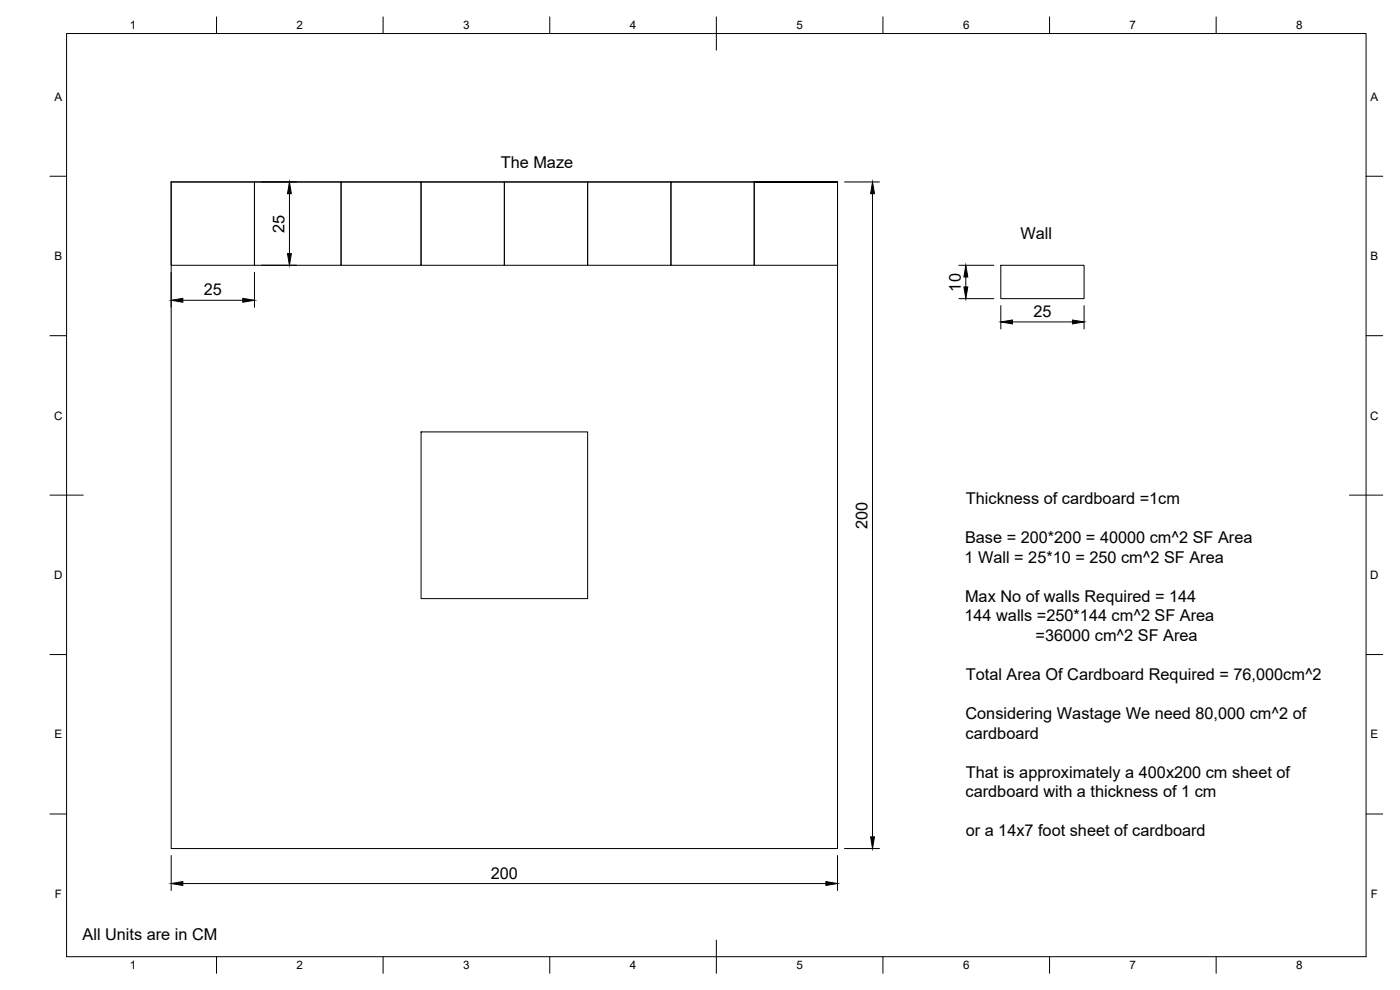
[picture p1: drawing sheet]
<svg xmlns="http://www.w3.org/2000/svg" width="420mm" height="297mm" viewBox="0 0 420 297" stroke-linecap="round" stroke-linejoin="round" font-family="sans-serif">
<!-- layer: Border -->
<g fill="none" stroke="#000" stroke-width=".3">
<path d="M20 10.1h390v276.9h-390zM65 5.1v5M115 5.1v5M165 5.1v5M215 5.1v10M265 5.1v5M315 5.1v5M365 5.1v5M15 52.9h5M410 52.9h5M15 100.7h5M410 100.7h5"/>
<path d="M15 148.6h10M405 148.6h10M15 196.4h5M410 196.4h5M15 244.2h5M410 244.2h5M65 287v5M115 287v5M165 287v5M215 282.1v9.9M265 287v5M315 287v5"/>
<path d="M365 287v5"/>
</g>
<!-- layer: Sketch2 -->
<path d="M51.4 54.6h200v200h-200zM51.4 54.6h25v25h-25zM76.4 54.6h26v25h-26zM102.4 54.6h24v25h-24zM126.4 54.6h25v25h-25zM151.4 54.6h25v25h-25zM176.4 54.6h25v25h-25zM201.4 54.6h25v25h-25zM226.4 54.6h25zM226.4 54.6h25v25h-25zM300.4 79.6h25v10h-25zM126.4 129.6h50v50h-50z" fill="none" stroke="#000" stroke-width=".3"/>
<!-- layer: Dimensions -->
<g fill="none" stroke="#000" stroke-width=".3">
<path d="M78.5 54.6h10.5M86.9 58.1v18M253.4 54.6h10.5M261.9 58.1v193M78.5 79.6h10.5M287.8 79.6h10.5M51.4 81.7v10.5M54.9 90.1h18M76.4 81.7v10.5M287.8 89.6h10.5M289.9 83.1v3M300.4 91.7v7"/>
<path d="M303.8 96.6h18.1M325.4 91.7v7M51.4 256.7v10.5M251.4 256.7v10.5M253.4 254.6h10.5M54.9 265.1h193"/>
</g>
<path d="M86.9 54.6l.5 3.5h-1.1zM261.9 54.6l.5 3.5h-1.1zM86.3 76.1h1.1l-.5 3.5zM51.4 90.1l3.5-.6v1.2zM72.9 89.5l3.5 .6-3.5 .6zM289.3 86.1h1.1l-.5 3.5zM289.9 79.6l.5 3.5h-1.1zM300.4 96.6l3.4-.6v1.2zM321.9 96l3.5 .6-3.5 .6zM261.3 251.1h1.1l-.5 3.5zM51.4 265.1l3.5-.6v1.2zM247.9 264.5l3.5 .6-3.5 .6z" fill="#000" stroke="#000" stroke-width=".3"/>
<g font-size="4.9">
<text x="150.3" y="50.5">The Maze</text>
<text x="85.4" y="69.8" transform="rotate(-90 85.4 69.8)">25</text>
<text x="306.3" y="71.6">Wall</text>
<text x="61.2" y="88.6">25</text>
<text x="288.4" y="87.5" transform="rotate(-90 288.4 87.5)">10</text>
<text x="310.2" y="95.2">25</text>
<text x="289.9" y="151.2">Thickness of cardboard =1cm</text>
<text x="260.4" y="158.6" transform="rotate(-90 260.4 158.6)">200</text>
<text x="289.6" y="162.9">Base = 200*200 = 40000 cm^2 SF Area</text>
<text x="289.5" y="168.8">1 Wall = 25*10 = 250 cm^2 SF Area</text>
<text x="289.6" y="180.5">Max No of walls Required = 144</text>
<text x="289.5" y="186.4">144 walls =250*144 cm^2 SF Area</text>
<text x="310.8" y="192.3">=36000 cm^2 SF Area</text>
<text x="289.9" y="204">Total Area Of Cardboard Required = 76,000cm^2</text>
<text x="289.8" y="215.8">Considering Wastage We need 80,000 cm^2 of</text>
<text x="289.8" y="221.6">cardboard</text>
<text x="289.9" y="233.3">That is approximately a 400x200 cm sheet of</text>
<text x="289.8" y="239.2">cardboard with a thickness of 1 cm</text>
<text x="289.8" y="250.9">or a 14x7 foot sheet of cardboard</text>
<text x="147.3" y="263.6">200</text>
<text x="24.8" y="282">All Units are in CM</text>
</g>
<g font-size="3.5">
<text x="39" y="8.8">1</text>
<text x="89" y="8.8">2</text>
<text x="139" y="8.8">3</text>
<text x="189" y="8.8">4</text>
<text x="239" y="8.8">5</text>
<text x="289" y="8.8">6</text>
<text x="339" y="8.8">7</text>
<text x="389" y="8.8">8</text>
<text x="16.3" y="30.2">A</text>
<text x="411.3" y="30.2">A</text>
<text x="16.3" y="78">B</text>
<text x="411.3" y="78">B</text>
<text x="16.2" y="125.9">C</text>
<text x="411.2" y="125.9">C</text>
<text x="16.2" y="173.7">D</text>
<text x="411.2" y="173.7">D</text>
<text x="16.3" y="221.6">E</text>
<text x="411.3" y="221.6">E</text>
<text x="16.4" y="269.4">F</text>
<text x="411.4" y="269.4">F</text>
<text x="39" y="290.8">1</text>
<text x="89" y="290.8">2</text>
<text x="139" y="290.8">3</text>
<text x="189" y="290.8">4</text>
<text x="239" y="290.8">5</text>
<text x="289" y="290.8">6</text>
<text x="339" y="290.8">7</text>
<text x="389" y="290.8">8</text>
</g>
</svg>
